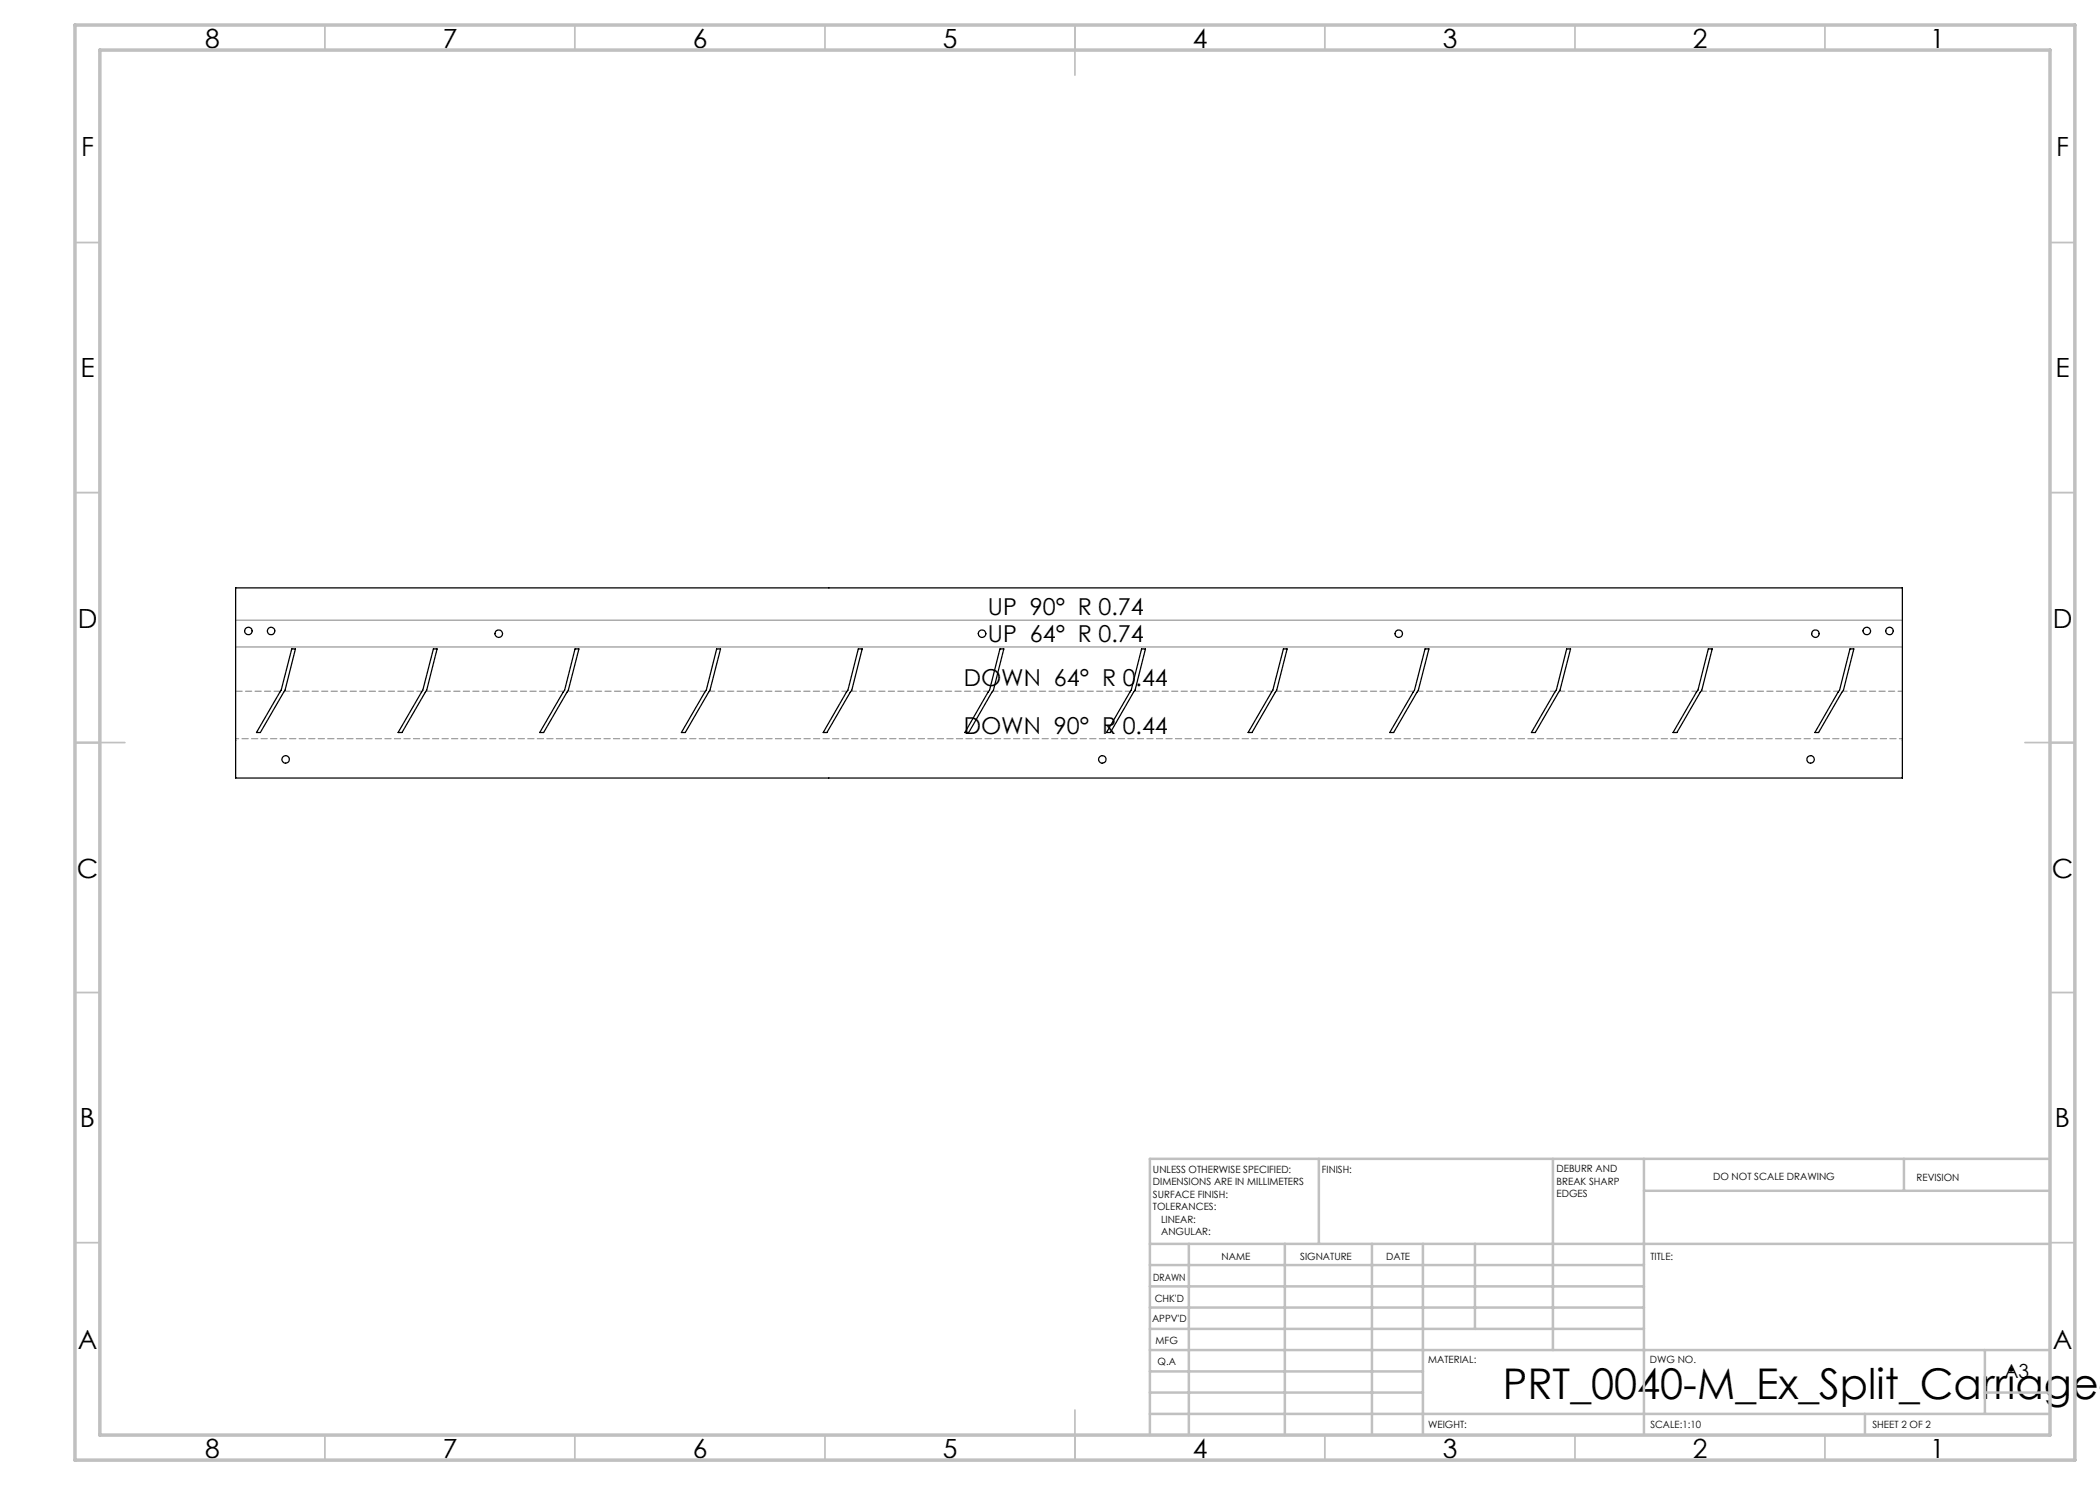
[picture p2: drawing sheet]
<svg xmlns="http://www.w3.org/2000/svg" width="420mm" height="297mm" viewBox="0 0 420 297" stroke-linecap="round" stroke-linejoin="round" font-family="sans-serif">
<path d="M47.1 124h333.4M47.1 129.4h333.4" fill="none" stroke="#808080" stroke-width=".2"/>
<path d="M380.5 147.7h-333.4" fill="none" stroke="#808080" stroke-width=".2" stroke-dasharray="1.3 .6" stroke-dashoffset=".7"/>
<path d="M56.9 138.2h27.5M85.2 138.2h27.6M113.5 138.2h27.6M141.9 138.2h27.5M170.2 138.2h27.6M198.5 138.2h27.6M226.9 138.2h27.5M255.2 138.2h27.6M283.5 138.2h27.6M311.9 138.2h27.5M340.2 138.2h27.6" fill="none" stroke="#808080" stroke-width=".2" stroke-dasharray="1.3 .6" stroke-dashoffset=".2"/>
<path d="M47.1 138.2h9" fill="none" stroke="#808080" stroke-width=".2" stroke-dasharray="1.3 .6"/>
<path d="M368.5 138.2h12" fill="none" stroke="#808080" stroke-width=".2" stroke-dasharray="1.3 .6" stroke-dashoffset=".4"/>
<g fill="none" stroke="#c0c0c0" stroke-width=".35">
<path d="M65 5v5M115 5v5M165 5v5M215 5v10M265 5v5M315 5v5M365 5v5M15 48.5h5M410 48.5h5M15 98.5h5M410 98.5h5M15 148.5h10"/>
<path d="M405 148.5h10M15 198.5h5M410 198.5h5M15 248.5h5M410 248.5h5M65 287v5M115 287v5M165 287v5M215 282v10M265 287v5M315 287v5M365 287v5"/>
</g>
<g fill="none" stroke="#c0c0c0" stroke-width=".5">
<path d="M263.8 231.8v17M310.6 231.8v38.2M328.8 231.8v55.2M328.8 238.2h81.2M380.8 231.8v6.4M410 231.8h-180v55.2M230 248.8h180M230 257.3h98.8M230 253h98.8M237.8 248.8v38.2M257 248.8v38.2M274.4 248.8v38.2"/>
<path d="M284.6 248.8v38.2M295 248.8v17M230 265.8h98.8M230 261.5h98.8M230 278.5h54.6M230 274.3h54.6M230 270h180M397 278.5h13M397 270v12.8M230 282.8h180M373 282.8v4.2"/>
</g>
<path d="M15 5h400v287h-400zM20 10h390v277h-390z" fill="none" stroke="#c0c0c0" stroke-width=".7"/>
<g fill="none" stroke="#000" stroke-width=".25">
<path d="M47.1 117.6h333.4v38h-333.4zM58.3 129.8h.8l-2.1 8.2-4.9 8.5h-.8l4.9-8.5zM86.7 129.8h.7l-2.1 8.2-4.9 8.5h-.8l5-8.5zM115 129.8h.8l-2.1 8.2-5 8.5h-.8l5-8.5zM143.3 129.8h.8l-2.1 8.2-4.9 8.5h-.8l5-8.5zM171.7 129.8h.7l-2 8.2-5 8.5h-.8l5-8.5zM200 129.8h.8l-2.1 8.2-5 8.5h-.7l4.9-8.5zM228.3 129.8h.8l-2.1 8.2-4.9 8.5h-.8l4.9-8.5zM256.7 129.8h.7l-2.1 8.2-4.9 8.5h-.8l5-8.5zM285 129.8h.8l-2.1 8.2-5 8.5h-.7l4.9-8.5zM313.3 129.8h.8l-2.1 8.2-4.9 8.5h-.8l5-8.5zM341.7 129.8h.7l-2 8.2-5 8.5h-.8l5-8.5z"/>
<path d="M370 129.8h.8l-2.1 8.2-5 8.5h-.7l4.9-8.5z"/>
<circle cx="49.7" cy="126.2" r=".74"/>
<circle cx="54.2" cy="126.2" r=".75"/>
<circle cx="99.8" cy="126.7" r=".76"/>
<circle cx="196.4" cy="126.7" r=".75"/>
<circle cx="279.7" cy="126.7" r=".75"/>
<circle cx="363.1" cy="126.7" r=".74"/>
<circle cx="373.4" cy="126.2" r=".76"/>
<circle cx="377.9" cy="126.2" r=".75"/>
<circle cx="57.1" cy="151.9" r=".76"/>
<circle cx="220.5" cy="151.9" r=".76"/>
<circle cx="362.1" cy="151.9" r=".76"/>
</g>
<text font-size="8.5" x="300.5" y="279.7">PRT_0040-M_Ex_Split_Carriage-</text>
<g font-size="5.3">
<text x="41" y="9.5">8</text>
<text x="88.5" y="9.5">7</text>
<text x="138.5" y="9.5">6</text>
<text x="188.5" y="9.5">5</text>
<text x="238.5" y="9.5">4</text>
<text x="288.5" y="9.5">3</text>
<text x="338.5" y="9.5">2</text>
<text x="386" y="9.5">1</text>
<text x="16.2" y="31.3">F</text>
<text x="411.2" y="31.3">F</text>
<text x="16.1" y="75.5">E</text>
<text x="411.1" y="75.5">E</text>
<text x="15.5" y="125.5">D</text>
<text x="410.5" y="125.5">D</text>
<text x="15.4" y="175.5">C</text>
<text x="410.4" y="175.5">C</text>
<text x="16" y="225.5">B</text>
<text x="411" y="225.5">B</text>
<text x="15.5" y="269.8">A</text>
<text x="410.5" y="269.8">A</text>
<text x="41" y="291.5">8</text>
<text x="88.5" y="291.5">7</text>
<text x="138.5" y="291.5">6</text>
<text x="188.5" y="291.5">5</text>
<text x="238.5" y="291.5">4</text>
<text x="288.5" y="291.5">3</text>
<text x="338.5" y="291.5">2</text>
<text x="386" y="291.5">1</text>
</g>
<g font-size="4.7">
<text x="197.6" y="123">UP 90° R 0.74</text>
<text x="197.6" y="128.4">UP 64° R 0.74</text>
<text x="192.7" y="137.2">DOWN 64° R 0.44</text>
<text x="192.7" y="146.7">DOWN 90° R 0.44</text>
</g>
<text font-size="3.9" x="400.9" y="275.5">A3</text>
<g font-size="2">
<text x="230.6" y="234.6">UNLESS OTHERWISE SPECIFIED:</text>
<text x="230.6" y="237.1">DIMENSIONS ARE IN MILLIMETERS</text>
<text x="230.6" y="239.6">SURFACE FINISH:</text>
<text x="264.4" y="234.6">FINISH:</text>
<text x="311.3" y="234.5">DEBURR AND</text>
<text x="311.3" y="237">BREAK SHARP</text>
<text x="311.3" y="239.5">EDGES</text>
<text x="342.6" y="236">DO NOT SCALE DRAWING</text>
<text x="383.3" y="236.2">REVISION</text>
<text x="230.6" y="242.1">TOLERANCES:</text>
<text x="232.2" y="244.6">LINEAR:</text>
<text x="232.2" y="247.1">ANGULAR:</text>
<text x="244.3" y="252">NAME</text>
<text x="260" y="251.9">SIGNATURE</text>
<text x="277.2" y="251.9">DATE</text>
<text x="330.1" y="251.9">TITLE:</text>
<text x="230.6" y="256.1">DRAWN</text>
<text x="230.9" y="260.3">CHK'D</text>
<text x="230.4" y="264.4">APPV'D</text>
<text x="231.1" y="268.8">MFG</text>
<text x="231.5" y="273">Q.A</text>
<text x="285.6" y="272.5">MATERIAL:</text>
<text x="330" y="272.5">DWG NO.</text>
<text x="285.6" y="285.5">WEIGHT:</text>
<text x="330.1" y="285.6">SCALE:1:10</text>
<text x="374.5" y="285.6">SHEET 2 OF 2</text>
</g>
</svg>
